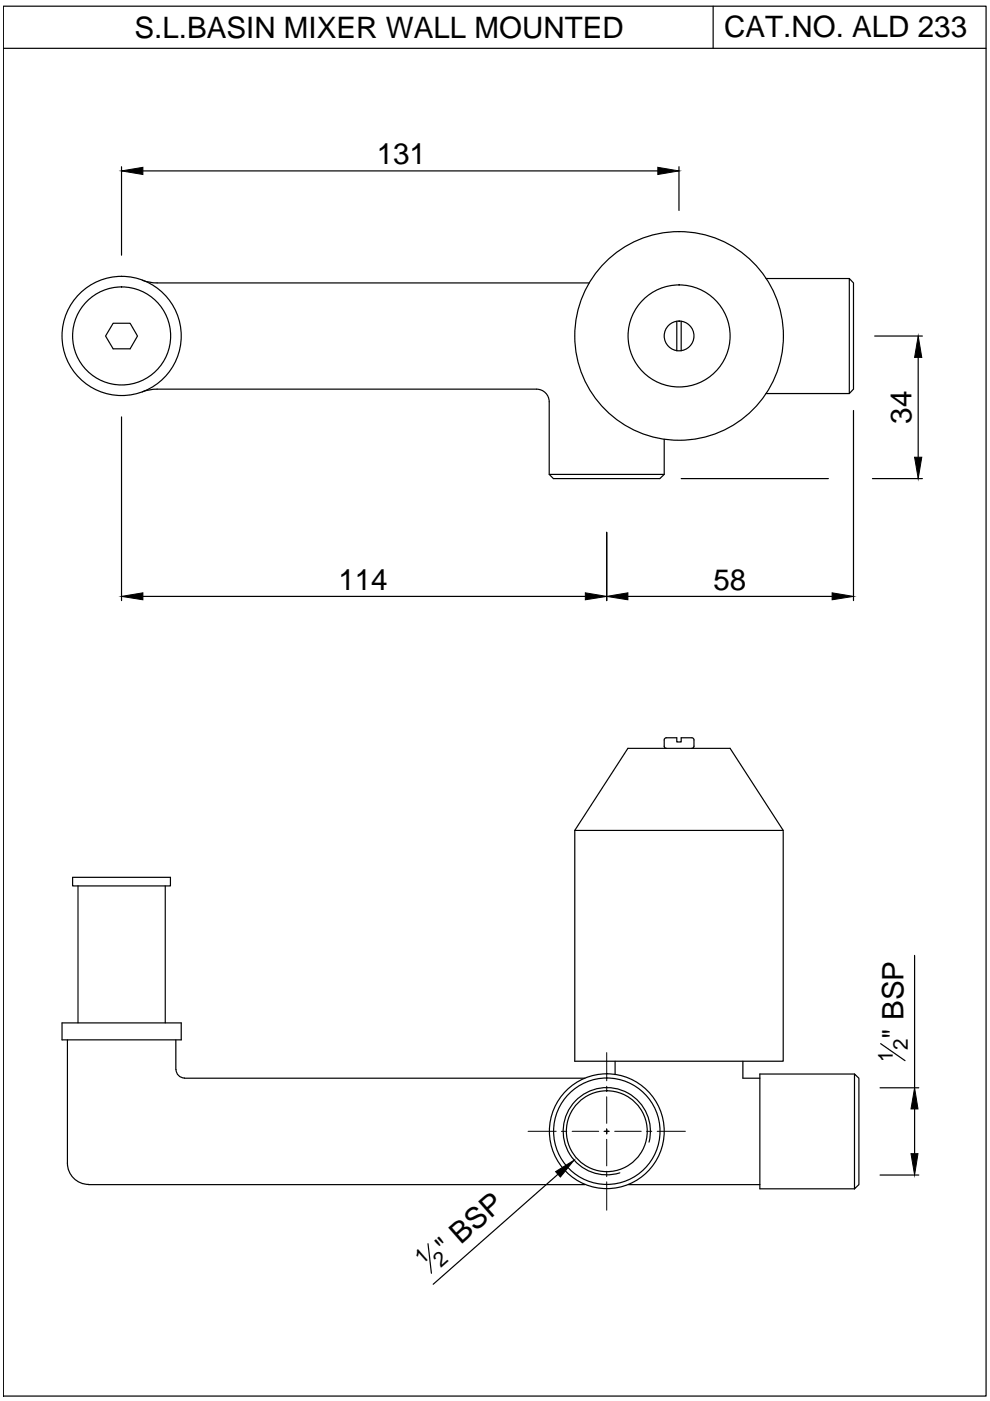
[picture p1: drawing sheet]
<svg xmlns="http://www.w3.org/2000/svg" width="210mm" height="297mm" viewBox="0 0 210 297" stroke-linecap="round" stroke-linejoin="round" font-family="sans-serif">
<!-- layer: 0 -->
<g fill="none" stroke="#000" stroke-width=".25">
<path d="M.7 1.3h208.4v294.7h-208.4zM.7 10.2h208.4M151.2 1.3v8.9M25.8 35.3v18.8M30.3 36.2h109.2M144 35.3v9.3M30.2 59.4l1.5 .4 1.6 .2M33.3 60h91.7M162.4 59.1h17.7M180.1 59.1l.9 .9v22.5l-.9 .9zM24 68.5h3.6l1.6 2.7-1.6 2.8h-3.6l-1.6-2.8zM143.5 68.1v6.3"/>
<path d="M144.4 68.1v6.3M185.4 71.2h10.2M194.7 75.8v21.1M25.8 88.4v38.9M33.3 82.5h80.5a2.69 2.69 0 0 1 2.6 2.7M33.3 82.5l-1.6 .1-1.5 .5M116.4 85.2v15.4l.9 .9h22.6l.9-.9v-7.5M162.4 83.4h17.7M181 87v40.3M116.4 100.6h24.4M128.6 112.9v14.4M144.4 101.5h31.2"/>
<path d="M185 101.5h10.6M30.3 126.4h93.8M133.1 126.4h43.3M140.8 156.9v1.3l.1 .2 .4 .3M147.1 156.9l-.2-.4-.2-.1h-2.3v.9h-.9v-.9h-2.2l-.4 .2-.1 .3M147.1 156.9v1.3l-.2 .4-.2 .1M121.9 176.1l11.2-17.4h21.7l11.3 17.4h-44.2v48.9h44.2v-48.7M15.4 186h20.7v1.8h-20.7zM16.5 187.8v29.1M35 187.8v29.1M13.2 216.9h25.2v3.6h-25.2zM193.9 202.6v28"/>
<path d="M14.3 220.5v26.1a4.5 4.5 0 0 0 4.5 4.5M37.3 220.5v6.3M37.3 226.8a1.8 1.8 0 0 0 1.8 1.8M39.1 228.6h84.9M128.2 239.9h.9M128.6 239.4v.9M130.4 225v2.8M157.5 225v3.6h3.6M181.2 227.7l.9 .9v22.6l-.9 .9zM181.2 227.7h-20.1v24.4h20.1M186.6 230.6h8.2M186.7 221.3l5.2 3.6"/>
<path d="M193.9 235.1v9.5M18.8 251.2h105.2M118.3 249l-26.5 23.3M133.2 251.2h27.9M137.6 242.2a9.2 9.2 0 0 0-8.3-11.6 9.2 9.2 0 0 0-9.8 10.3 9.2 9.2 0 0 0 11.9 7.8M186.6 249.1h8.2M90.7 263.7l.8 6.3"/>
<circle cx="25.8" cy="71.2" r="10.4"/>
<circle cx="25.8" cy="71.2" r="12.6"/>
<circle cx="144" cy="71.2" r="22.1"/>
<circle cx="144" cy="71.2" r="10.8"/>
<circle cx="144" cy="71.2" r="3.2"/>
<circle cx="128.7" cy="239.8" r="12.2"/>
<circle cx="128.7" cy="239.8" r="11.3"/>
<circle cx="128.7" cy="239.8" r="8.6"/>
</g>
<path d="M25.8 36.2l4.5-.7v1.5zM139.5 35.5l4.5 .7-4.5 .8zM194.7 71.2l.7 4.6h-1.5zM193.9 96.9h1.5l-.7 4.6zM25.8 126.4l4.5-.7v1.5zM124.1 125.7l4.5 .7-4.5 .8zM128.6 126.4l4.5-.7v1.5zM176.4 125.7l4.6 .7-4.6 .8zM193.9 230.6l.7 4.5h-1.4zM117.8 248.4l3.9-2.4-2.9 3.6zM193.2 244.6h1.4l-.7 4.5z" fill="#000" stroke="#000" stroke-width=".21"/>
<g fill="none" stroke="#000" stroke-width=".21">
<path d="M112 239.9h5.9M119 239.9h1.2M121.3 239.9h5.6M128 239.9h1.2M128.6 223.2v6M128.6 230.3v1.1M128.6 232.5v5.7M128.6 239.3v1.2M130.3 239.9h5.7M137.1 239.9h1.1M139.3 239.9h6M128.6 241.6v5.6"/>
<path d="M128.6 248.3v1.2M128.6 250.6v6"/>
</g>
<g font-size="6.3">
<text x="28.5" y="8">S.L.BASIN MIXER WALL MOUNTED</text>
<text x="153.5" y="7.9">CAT.NO. ALD 233</text>
<text x="79.9" y="34.8">131</text>
<text x="193.2" y="89.8" transform="rotate(-90 193.2 89.8)">34</text>
<text x="71.7" y="125.1">114</text>
<text x="151.3" y="125">58</text>
<text x="191.5" y="220.3" transform="rotate(-90 191.5 220.3)">&quot; BSP</text>
<text x="94.7" y="266.7" transform="rotate(-41 94.7 266.7)">&quot; BSP</text>
</g>
<g font-size="4.4">
<text x="189.3" y="225.3" transform="rotate(-90 189.3 225.3)">1</text>
<text x="192.5" y="222.7" transform="rotate(-90 192.5 222.7)">2</text>
<text x="89.5" y="268.3" transform="rotate(-41 89.5 268.3)">1</text>
<text x="93.5" y="268.9" transform="rotate(-41 93.5 268.9)">2</text>
</g>
</svg>
